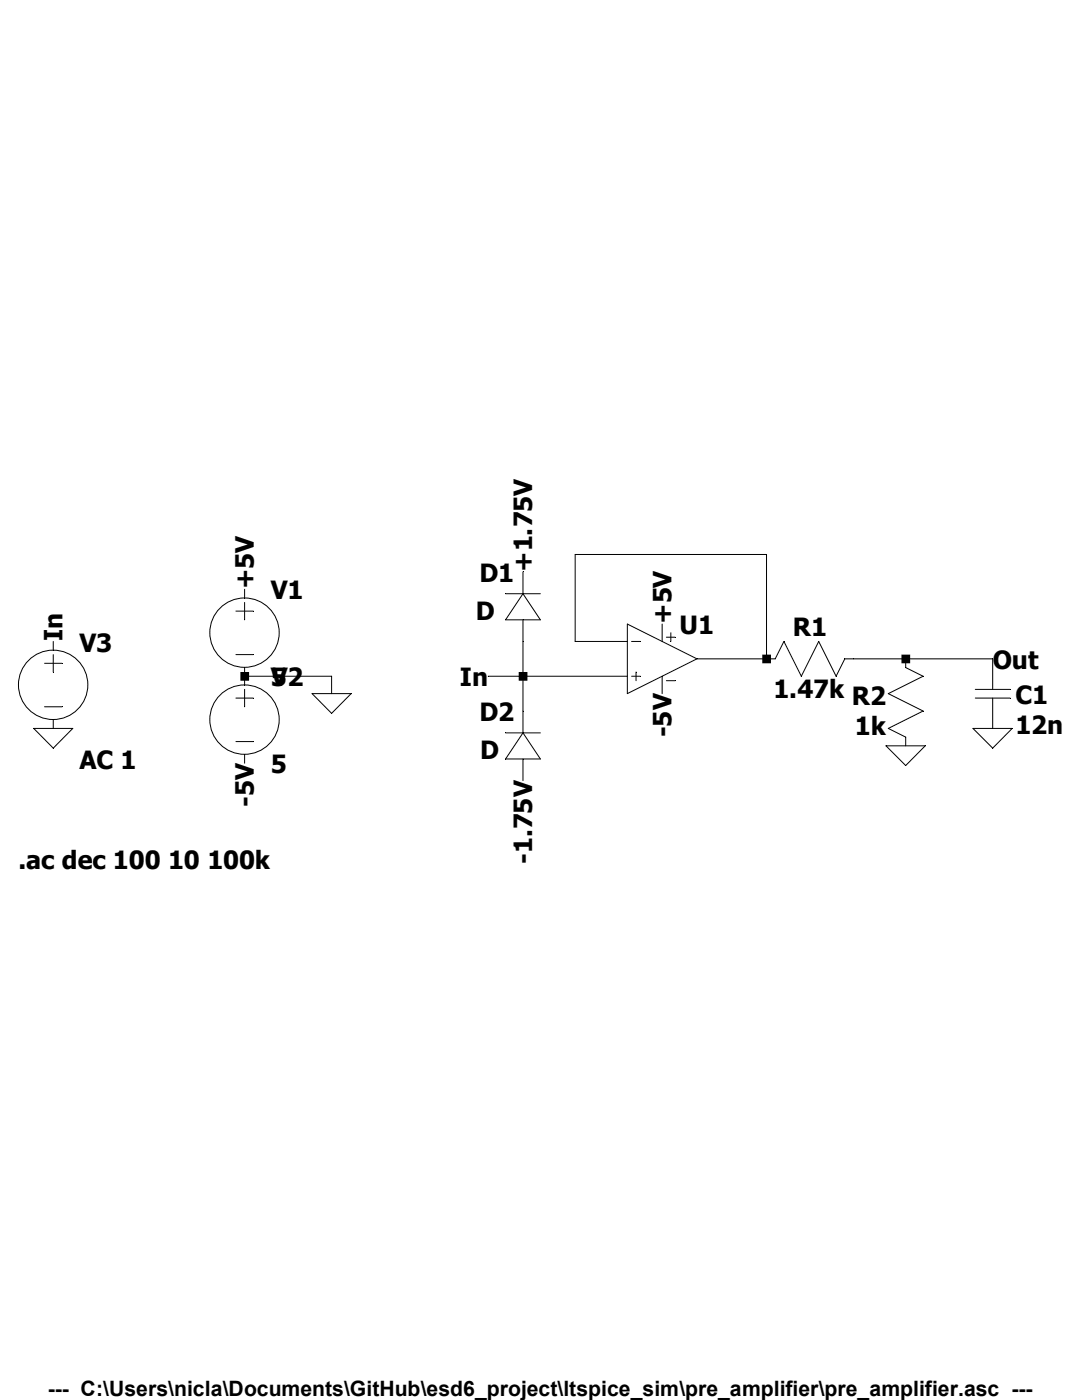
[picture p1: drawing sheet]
<svg xmlns="http://www.w3.org/2000/svg" width="216mm" height="279mm" viewBox="0 0 216 279" stroke-linecap="round" stroke-linejoin="round" font-family="sans-serif">
<g fill="none" stroke="#000" stroke-width=".2">
<path d="M48.8 117.6v1.7M100.9 118.5h6.9M104.4 118.5l3.4 5.2h-6.9zM104.4 114.1v4.4M8.9 132.4h3.5M10.6 128v1.8M10.6 130.6v3.5M47.1 122h3.4M47.1 130.6h3.4M47.1 139.3h3.4M48.8 135h17.4v3.4M48.8 120.2v3.5"/>
<path d="M48.8 133.2v3.5M48.8 137.6v3.5M62.3 138.4h7.8l-3.9 4zM97.4 135h27.8M104.4 123.7v22.6M125.2 124.5l13.9 7-13.9 6.9zM125.2 128h-10.4v-17.3h38.2v20.8M126 128h1.8M126 135h1.8M126.9 134.1v1.7M132.1 124.5v3.5M132.1 135v3.4"/>
<path d="M133 127.2h1.7M133 135.8h1.7M133.9 126.3v1.7M139.1 131.5h15.6l1.7-3.5 3.5 7 3.5-7 3.4 7 1.8-3.5h29.5v6.1M180.7 131.5v1.7l3.5 1.8-7 3.4 7 3.5-7 3.5 3.5 1.7v1.7M194.6 139.3h6.9M194.6 137.6h6.9M198.1 139.3v6.1M6.7 145.4h7.8l-3.9 3.9zM8.9 141.1h3.5M10.6 143.6v1.8M47.1 148h3.4"/>
<path d="M48.8 150.6v1.7M100.9 146.3h6.9M104.4 151.5v4.3M104.4 146.3l3.4 5.2h-6.9zM176.8 148.8h7.8l-3.9 4zM194.1 145.4h7.9l-3.9 3.9z"/>
<circle cx="10.6" cy="136.7" r="6.9"/>
<circle cx="48.8" cy="126.3" r="6.9"/>
<circle cx="48.8" cy="143.6" r="6.9"/>
</g>
<g fill="#000">
<path d="M103.5 134.1h1.7v1.7h-1.7zM152.1 130.6h1.7v1.8h-1.7zM179.9 130.6h1.7v1.8h-1.7z" fill-rule="evenodd"/>
<path d="M48 134.1h1.7v1.7h-1.7z" fill-rule="evenodd"/>
</g>
<g font-size="5">
<text x="50.7" y="117.6" transform="rotate(-90 50.7 117.6)">+5V</text>
<text x="54" y="119.6">V1</text>
<text x="95.7" y="116.2">D1</text>
<text x="106.2" y="114.1" transform="rotate(-90 106.2 114.1)">+1.75V</text>
<text x="95" y="123.8">D</text>
<text x="134" y="124.5" transform="rotate(-90 134 124.5)">+5V</text>
<text x="12.5" y="128" transform="rotate(-90 12.5 128)">In</text>
<text x="15.8" y="130">V3</text>
<text x="135.6" y="126.6">U1</text>
<text x="158.2" y="127">R1</text>
<text x="54" y="137">5</text>
<text x="54" y="137">V2</text>
<text x="91.8" y="137">In</text>
<text x="198.1" y="133.5">Out</text>
<text x="95.7" y="143.9">D2</text>
<text x="154.3" y="139.4">1.47k</text>
<text x="170" y="140.7">R2</text>
<text x="202.6" y="140.5">C1</text>
<text x="134" y="147.2" transform="rotate(-90 134 147.2)">-5V</text>
<text x="170.6" y="146.8">1k</text>
<text x="202.6" y="146.6">12n</text>
<text x="15.8" y="153.5">AC 1</text>
<text x="54" y="154.3">5</text>
<text x="95.8" y="151.6">D</text>
<text x="50.7" y="161" transform="rotate(-90 50.7 161)">-5V</text>
<text x="3.7" y="173.4">.ac dec 100 10 100k</text>
<text x="106.2" y="172.4" transform="rotate(-90 106.2 172.4)">-1.75V</text>
</g>
<text font-size="4.2" x="9.6" y="278.7">--- C:\Users\nicla\Documents\GitHub\esd6_project\ltspice_sim\pre_amplifier\pre_amplifier.asc ---</text>
</svg>
